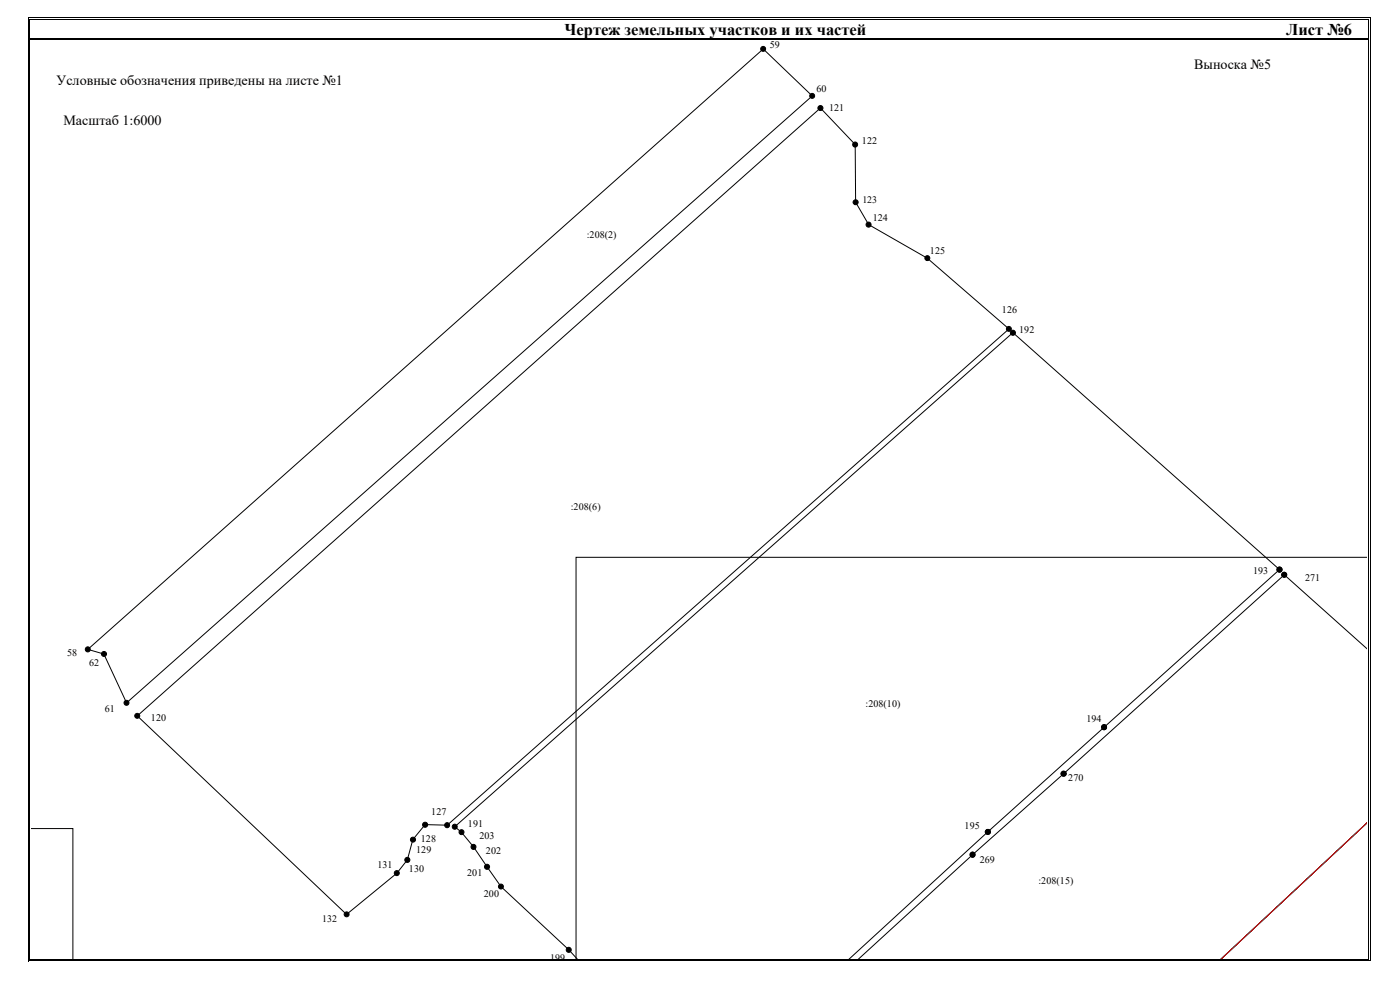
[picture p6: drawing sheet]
<svg xmlns="http://www.w3.org/2000/svg" width="420mm" height="297mm" viewBox="0 0 420 297" stroke-linecap="round" stroke-linejoin="round" font-family="sans-serif">
<g fill="none" stroke="#000" stroke-width=".3">
<path d="M8.6 5.8v5.7M8.6 12v276.4M8.9 5.8v5.7M8.9 12v275.9M9 5.4h401.8M9 5.7h401.8M9 11.6h401.8M9 11.9h401.8M410.9 5.8v5.7M410.9 12v275.9M411.2 5.8v5.7M411.2 12v275.9"/>
<path d="M410.2 167.2h-237.3v120.8M26.4 194.8l202.7-180.1 14.7 14.1-205.8 182.1-6.8-14.7zM410.2 194.6l-24.8-22.1-66.2 59.7-27.3 24.2-34.6 31.6M41.2 214.8l205-182.4 10.5 11 .1 17.3 3.9 6.7 17.6 10.1 24.5 21.2-168.6 148.9-6.6-.2-3.7 4.5-1.7 6.1-3.1 4-15.1 12.4zM9.3 248.6h12.6v39.4M410.2 246.9l-44.1 41.1M9 288.3h401.8M9 288h401.8M173.5 288l-2.8-3-20.3-19-8.3-11.9-3.6-4.4-2-1.6 167.5-148.3 80 71.1-87.5 78.7-42 38.4"/>
<circle cx="229" cy="14.7" r=".74"/>
<circle cx="243.7" cy="28.8" r=".74"/>
<circle cx="246.2" cy="32.4" r=".75"/>
<circle cx="256.6" cy="43.4" r=".75"/>
<circle cx="256.8" cy="60.7" r=".75"/>
<circle cx="260.7" cy="67.4" r=".76"/>
<circle cx="278.3" cy="77.5" r=".74"/>
<circle cx="302.8" cy="98.7" r=".74"/>
<circle cx="304" cy="99.8" r=".76"/>
<circle cx="384" cy="170.9" r=".76"/>
<circle cx="385.4" cy="172.4" r=".74"/>
<circle cx="26.3" cy="194.8" r=".75"/>
<circle cx="31.2" cy="196.2" r=".75"/>
<circle cx="38" cy="210.9" r=".75"/>
<circle cx="41.2" cy="214.8" r=".74"/>
<circle cx="331.3" cy="218.2" r=".75"/>
<circle cx="319.2" cy="232.1" r=".75"/>
<circle cx="122.2" cy="258" r=".76"/>
<circle cx="123.9" cy="251.9" r=".75"/>
<circle cx="127.6" cy="247.5" r=".76"/>
<circle cx="134.2" cy="247.6" r=".75"/>
<circle cx="136.5" cy="248.1" r=".75"/>
<circle cx="138.5" cy="249.7" r=".74"/>
<circle cx="142.1" cy="254.1" r=".75"/>
<circle cx="291.9" cy="256.4" r=".75"/>
<circle cx="296.5" cy="249.6" r=".75"/>
<circle cx="104" cy="274.3" r=".74"/>
<circle cx="119.1" cy="262" r=".75"/>
<circle cx="146.2" cy="260.1" r=".76"/>
<circle cx="150.3" cy="266" r=".74"/>
<circle cx="170.7" cy="285" r=".75"/>
</g>
<path d="M410.2 246.9l-44.1 41.1" fill="none" stroke="#f00" stroke-width=".3"/>
<g fill="#000">
<circle cx="229" cy="14.7" r=".74"/>
<circle cx="243.7" cy="28.8" r=".74"/>
<circle cx="246.2" cy="32.4" r=".75"/>
<circle cx="256.6" cy="43.4" r=".75"/>
<circle cx="256.8" cy="60.7" r=".75"/>
<circle cx="260.7" cy="67.4" r=".76"/>
<circle cx="278.3" cy="77.5" r=".74"/>
<circle cx="302.8" cy="98.7" r=".74"/>
<circle cx="304" cy="99.8" r=".76"/>
<circle cx="384" cy="170.9" r=".76"/>
<circle cx="385.4" cy="172.4" r=".74"/>
<circle cx="26.3" cy="194.8" r=".75"/>
<circle cx="31.2" cy="196.2" r=".75"/>
<circle cx="38" cy="210.9" r=".75"/>
<circle cx="41.2" cy="214.8" r=".74"/>
<circle cx="331.3" cy="218.2" r=".75"/>
<circle cx="319.2" cy="232.1" r=".75"/>
<circle cx="122.2" cy="258" r=".76"/>
<circle cx="123.9" cy="251.9" r=".75"/>
<circle cx="127.6" cy="247.5" r=".76"/>
<circle cx="134.2" cy="247.6" r=".75"/>
<circle cx="136.5" cy="248.1" r=".75"/>
<circle cx="138.5" cy="249.7" r=".74"/>
<circle cx="142.1" cy="254.1" r=".75"/>
<circle cx="291.9" cy="256.4" r=".75"/>
<circle cx="296.5" cy="249.6" r=".75"/>
<circle cx="104" cy="274.3" r=".74"/>
<circle cx="119.1" cy="262" r=".75"/>
<circle cx="146.2" cy="260.1" r=".76"/>
<circle cx="150.3" cy="266" r=".74"/>
<circle cx="170.7" cy="285" r=".75"/>
</g>
<g fill="#000">
<path d="M8.5 5.3h.2v.5h-.2zM8.5 5.3h.5v.2h-.5zM8.5 11.5h.2v.5h-.2zM8.8 5.6l.2 .2zM8.8 12h.2zM8.8 11.5l.2 .2zM8.8 11.8l.2 .2zM410.8 5.3h.5v.2h-.5zM410.8 5.6l.1 .2zM410.8 12h.1zM410.8 11.5l.1 .2zM410.8 11.8l.1 .2z"/>
<path d="M411.1 5.3h.2v.5h-.2zM411.1 12h.2zM411.1 11.5h.2v.5h-.2zM8.5 288.2h.5v.2h-.5zM8.8 287.9l.2 .2zM410.8 288.2h.5v.2h-.5zM410.8 287.9l.1 .2zM411.1 287.9h.2v.5h-.2z"/>
</g>
<g fill="#fff">
<path d="M16.5 32.2h41.3v9.2h-41.3z"/>
<path d="M14.4 20.3h105.8v9.2h-105.8z"/>
<path d="M355.9 15.5h30.4v9.2h-30.4z"/>
</g>
<g font-size="4.9">
<text x="169.4" y="10.4">Чертеж земельных участков и их частей</text>
<text x="386" y="10.4">Лист №6</text>
</g>
<g font-size="4.2">
<text x="358.4" y="20.7">Выноска №5</text>
<text x="16.9" y="25.4">Условные обозначения приведены на листе №1</text>
<text x="19" y="37.4">Масштаб 1:6000</text>
</g>
<g font-size="3">
<text x="231" y="14.5">59</text>
<text x="245" y="27.6">60</text>
<text x="248.8" y="33.2">121</text>
<text x="258.7" y="43.3">122</text>
<text x="258.8" y="61">123</text>
<text x="176.1" y="71.4">:208(2)</text>
<text x="261.9" y="66.4">124</text>
<text x="279.1" y="76.2">125</text>
<text x="300.7" y="93.8">126</text>
<text x="305.9" y="99.9">192</text>
<text x="171.3" y="153.1">:208(6)</text>
<text x="376.1" y="172.3">193</text>
<text x="391.7" y="174.2">271</text>
<text x="20.1" y="196.9">58</text>
<text x="26.8" y="199.9">62</text>
<text x="31.4" y="213.5">61</text>
<text x="259.7" y="212.2">:208(10)</text>
<text x="45.3" y="216.4">120</text>
<text x="326.1" y="216.6">194</text>
<text x="320.6" y="234.2">270</text>
<text x="129.4" y="244.6">127</text>
<text x="140.4" y="248">191</text>
<text x="143.9" y="251.7">203</text>
<text x="289.5" y="248.8">195</text>
<text x="124.9" y="256.1">129</text>
<text x="126.3" y="252.5">128</text>
<text x="145.8" y="256.1">202</text>
<text x="113.3" y="260.5">131</text>
<text x="122.7" y="261.7">130</text>
<text x="140.2" y="263">201</text>
<text x="294" y="259.1">269</text>
<text x="145.2" y="269.2">200</text>
<text x="311.6" y="265.3">:208(15)</text>
<text x="96.7" y="276.6">132</text>
<text x="165.1" y="288.3">199</text>
</g>
</svg>
